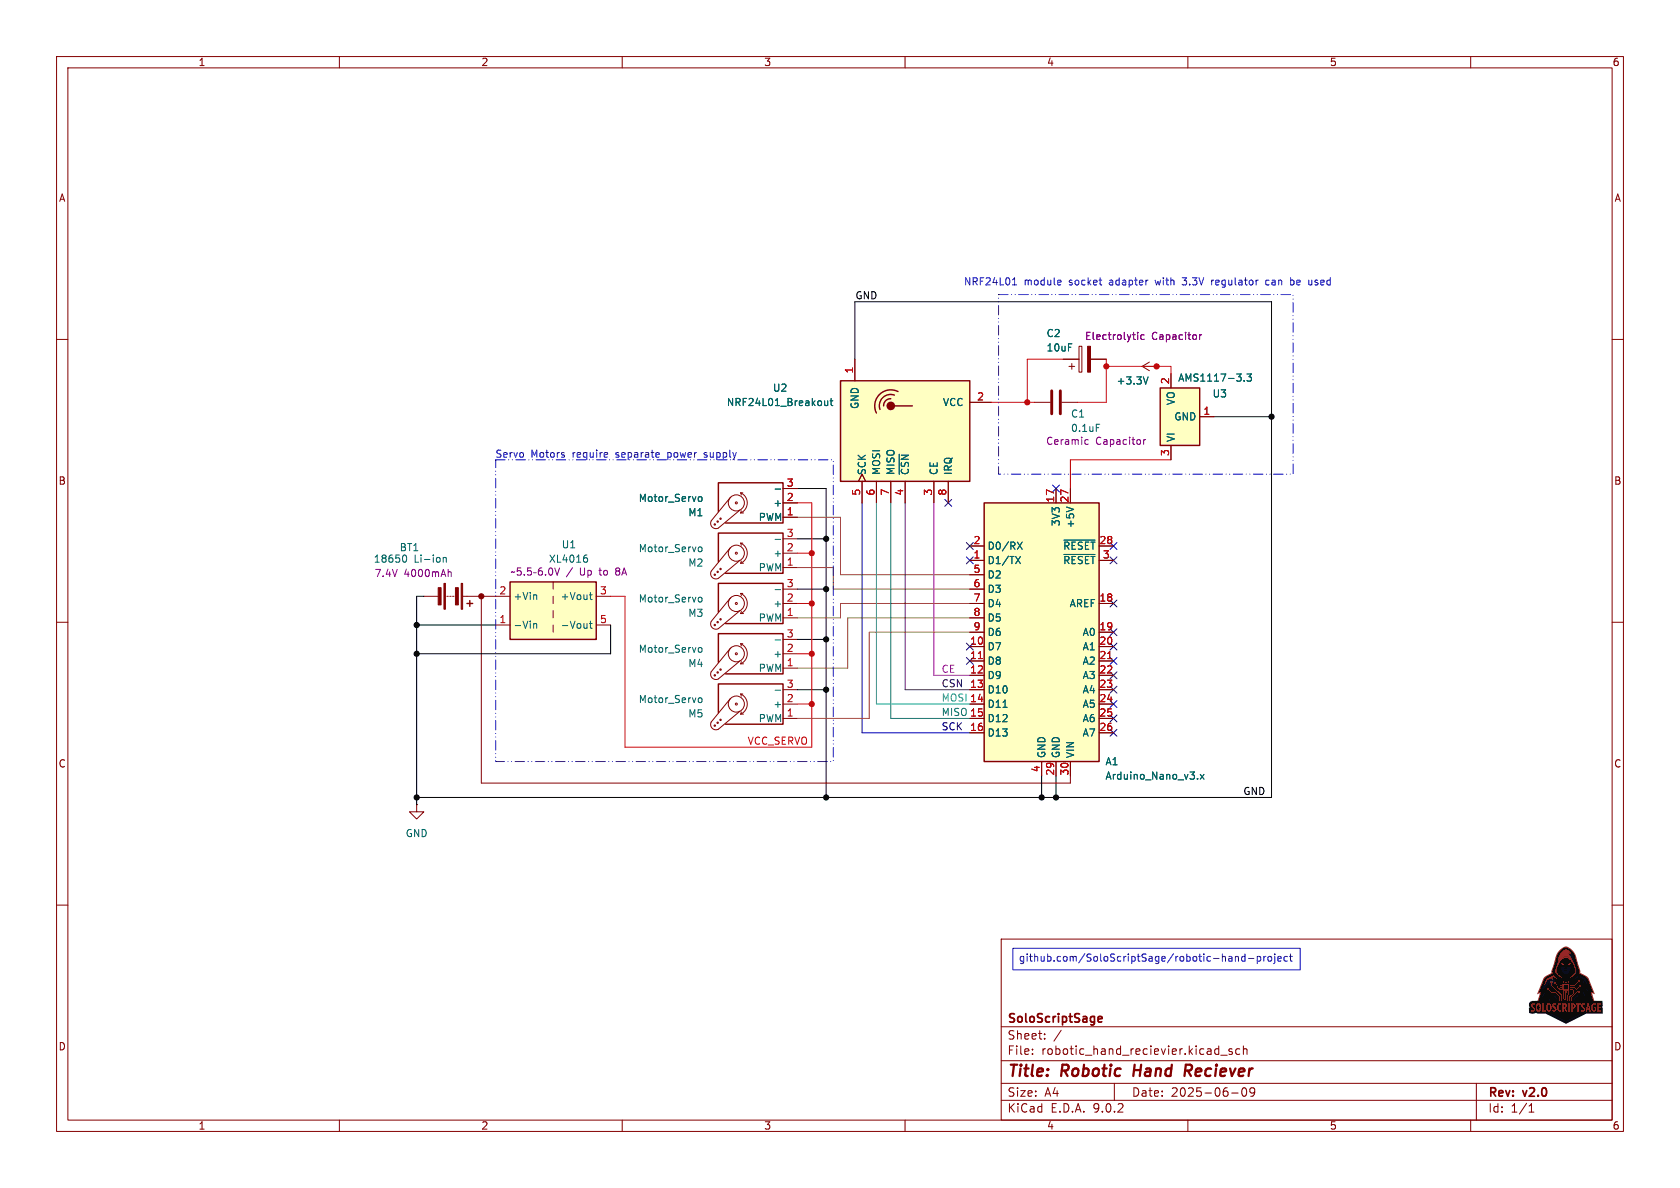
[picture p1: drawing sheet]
(kicad_sch
 (version 20250114)
 (generator "eeschema")
 (generator_version "9.0")
 (paper "A4")
 (title_block
  (title "Robotic Hand Reciever")
  (date "2025-06-09")
  (rev "v2.0")
  (company "SoloScriptSage"))
 (lib_symbols
  (symbol "Converter_DCDC:TRN3-2410" (exclude_from_sim no) (in_bom yes) (on_board yes)
   (property "Reference" "U" (at -6.858 6.35 0) (effects (font (size 1.27 1.27))))
   (property "Value" "TRN3-2410" (at 2.032 6.35 0) (effects (font (size 1.27 1.27))))
   (property "Footprint" "Converter_DCDC:Converter_DCDC_TRACO_TRN3-xx1x_Single_THT" (at 0 -6.604 0) (effects (font (size 1.27 1.27)) (hide yes)))
   (property "Datasheet" "https://www.tracopower.com/products/trn3.pdf" (at 0 -8.89 0) (effects (font (size 1.27 1.27)) (hide yes)))
   (property "Description" "3W DC/DC converter regulated, 18-36V input, 3.3V fixed output voltage, 700mA output, 1.6kVDC isolation, SIP-5" (at 0 0 0) (effects (font (size 1.27 1.27)) (hide yes)))
   (symbol "TRN3-2410_0_1"
    (rectangle (start -7.62 5.08) (end 7.62 -5.08) (stroke (width 0.254) (type default)) (fill (type background)))
    (polyline (pts (xy 0 5.08) (xy 0 3.81)) (stroke (width 0) (type default)) (fill (type none)))
    (polyline (pts (xy 0 2.54) (xy 0 1.27)) (stroke (width 0) (type default)) (fill (type none)))
    (polyline (pts (xy 0 0) (xy 0 -1.27)) (stroke (width 0) (type default)) (fill (type none)))
    (polyline (pts (xy 0 -2.54) (xy 0 -3.81)) (stroke (width 0) (type default)) (fill (type none))))
   (symbol "TRN3-2410_1_1"
    (pin power_in line (at -10.16 2.54 0) (length 2.54) (name "+Vin" (effects (font (size 1.27 1.27)))) (number "2" (effects (font (size 1.27 1.27)))))
    (pin power_in line (at -10.16 -2.54 0) (length 2.54) (name "-Vin" (effects (font (size 1.27 1.27)))) (number "1" (effects (font (size 1.27 1.27)))))
    (pin power_out line (at 10.16 2.54 180) (length 2.54) (name "+Vout" (effects (font (size 1.27 1.27)))) (number "3" (effects (font (size 1.27 1.27)))))
    (pin power_out line (at 10.16 -2.54 180) (length 2.54) (name "-Vout" (effects (font (size 1.27 1.27)))) (number "5" (effects (font (size 1.27 1.27))))))
   (embedded_fonts no))
  (symbol "Device:Battery"
   (pin_numbers (hide yes))
   (pin_names
    (offset 0) (hide yes)) (exclude_from_sim no) (in_bom yes) (on_board yes)
   (property "Reference" "BT1" (at -8.636 -7.62 90) (effects (font (size 1.27 1.27))))
   (property "Value" "18650 Li-ion" (at -6.604 -7.366 90) (effects (font (size 1.27 1.27))))
   (property "Footprint" "" (at 0 1.524 90) (effects (font (size 1.27 1.27)) (hide yes)))
   (property "Datasheet" "~" (at 0 1.524 90) (effects (font (size 1.27 1.27)) (hide yes)))
   (property "Description" "Multiple-cell battery" (at 0 0 0) (effects (font (size 1.27 1.27)) (hide yes)))
   (property "Comment" "7.4V 4000mAh" (at -4.064 -6.858 90) (effects (font (size 1.27 1.27))))
   (symbol "Battery_0_1"
    (rectangle (start -2.286 1.778) (end 2.286 1.524) (stroke (width 0) (type default)) (fill (type outline)))
    (rectangle (start -2.286 -1.27) (end 2.286 -1.524) (stroke (width 0) (type default)) (fill (type outline)))
    (rectangle (start -1.524 1.016) (end 1.524 0.508) (stroke (width 0) (type default)) (fill (type outline)))
    (rectangle (start -1.524 -2.032) (end 1.524 -2.54) (stroke (width 0) (type default)) (fill (type outline)))
    (polyline (pts (xy 0 1.778) (xy 0 2.54)) (stroke (width 0) (type default)) (fill (type none)))
    (polyline (pts (xy 0 0) (xy 0 0.254)) (stroke (width 0) (type default)) (fill (type none)))
    (polyline (pts (xy 0 -0.508) (xy 0 -0.254)) (stroke (width 0) (type default)) (fill (type none)))
    (polyline (pts (xy 0 -1.016) (xy 0 -0.762)) (stroke (width 0) (type default)) (fill (type none)))
    (polyline (pts (xy 0.762 3.048) (xy 1.778 3.048)) (stroke (width 0.254) (type default)) (fill (type none)))
    (polyline (pts (xy 1.27 3.556) (xy 1.27 2.54)) (stroke (width 0.254) (type default)) (fill (type none))))
   (symbol "Battery_1_1"
    (pin power_out line (at 0 5.08 270) (length 2.54) (name "+" (effects (font (size 1.27 1.27)))) (number "1" (effects (font (size 1.27 1.27)))))
    (pin power_in line (at 0 -5.08 90) (length 2.54) (name "-" (effects (font (size 1.27 1.27)))) (number "2" (effects (font (size 1.27 1.27))))))
   (embedded_fonts no))
  (symbol "Device:C"
   (pin_numbers (hide yes))
   (pin_names
    (offset 0.254)) (exclude_from_sim no) (in_bom yes) (on_board yes)
   (property "Reference" "C" (at 0.635 2.54 0) (effects (font (size 1.27 1.27)) (justify left)))
   (property "Value" "C" (at 0.635 -2.54 0) (effects (font (size 1.27 1.27)) (justify left)))
   (property "Footprint" "" (at 0.9652 -3.81 0) (effects (font (size 1.27 1.27)) (hide yes)))
   (property "Datasheet" "~" (at 0 0 0) (effects (font (size 1.27 1.27)) (hide yes)))
   (property "Description" "Unpolarized capacitor" (at 0 0 0) (effects (font (size 1.27 1.27)) (hide yes)))
   (symbol "C_0_1"
    (polyline (pts (xy -2.032 0.762) (xy 2.032 0.762)) (stroke (width 0.508) (type default)) (fill (type none)))
    (polyline (pts (xy -2.032 -0.762) (xy 2.032 -0.762)) (stroke (width 0.508) (type default)) (fill (type none))))
   (symbol "C_1_1"
    (pin passive line (at 0 3.81 270) (length 2.794) (name "~" (effects (font (size 1.27 1.27)))) (number "1" (effects (font (size 1.27 1.27)))))
    (pin passive line (at 0 -3.81 90) (length 2.794) (name "~" (effects (font (size 1.27 1.27)))) (number "2" (effects (font (size 1.27 1.27))))))
   (embedded_fonts no))
  (symbol "Device:C_Polarized"
   (pin_numbers (hide yes))
   (pin_names
    (offset 0.254)) (exclude_from_sim no) (in_bom yes) (on_board yes)
   (property "Reference" "C" (at 0.635 2.54 0) (effects (font (size 1.27 1.27)) (justify left)))
   (property "Value" "C_Polarized" (at 0.635 -2.54 0) (effects (font (size 1.27 1.27)) (justify left)))
   (property "Footprint" "" (at 0.9652 -3.81 0) (effects (font (size 1.27 1.27)) (hide yes)))
   (property "Datasheet" "~" (at 0 0 0) (effects (font (size 1.27 1.27)) (hide yes)))
   (property "Description" "Polarized capacitor" (at 0 0 0) (effects (font (size 1.27 1.27)) (hide yes)))
   (symbol "C_Polarized_0_1"
    (rectangle (start -2.286 0.508) (end 2.286 1.016) (stroke (width 0) (type default)) (fill (type none)))
    (polyline (pts (xy -1.778 2.286) (xy -0.762 2.286)) (stroke (width 0) (type default)) (fill (type none)))
    (polyline (pts (xy -1.27 2.794) (xy -1.27 1.778)) (stroke (width 0) (type default)) (fill (type none)))
    (rectangle (start 2.286 -0.508) (end -2.286 -1.016) (stroke (width 0) (type default)) (fill (type outline))))
   (symbol "C_Polarized_1_1"
    (pin passive line (at 0 3.81 270) (length 2.794) (name "~" (effects (font (size 1.27 1.27)))) (number "1" (effects (font (size 1.27 1.27)))))
    (pin passive line (at 0 -3.81 90) (length 2.794) (name "~" (effects (font (size 1.27 1.27)))) (number "2" (effects (font (size 1.27 1.27))))))
   (embedded_fonts no))
  (symbol "MCU_Module:Arduino_Nano_v3.x" (exclude_from_sim no) (in_bom yes) (on_board yes)
   (property "Reference" "A1" (at 11.684 -22.352 0) (effects (font (size 1.27 1.27)) (justify left)))
   (property "Value" "Arduino_Nano_v3.x" (at 11.684 -24.892 0) (effects (font (size 1.27 1.27)) (justify left)))
   (property "Footprint" "Module:Arduino_Nano" (at 0 0 0) (effects (font (size 1.27 1.27)
    (italic yes)) (hide yes)))
   (property "Datasheet" "http://www.mouser.com/pdfdocs/Gravitech_Arduino_Nano3_0.pdf" (at 0 0 0) (effects (font (size 1.27 1.27)) (hide yes)))
   (property "Description" "Arduino Nano v3.x" (at 0 0 0) (effects (font (size 1.27 1.27)) (hide yes)))
   (symbol "Arduino_Nano_v3.x_0_1"
    (rectangle (start -10.16 22.86) (end 10.16 -22.86) (stroke (width 0.254) (type default)) (fill (type background))))
   (symbol "Arduino_Nano_v3.x_1_1"
    (pin bidirectional line (at -12.7 15.24 0) (length 2.54) (name "D0/RX" (effects (font (size 1.27 1.27)))) (number "2" (effects (font (size 1.27 1.27)))))
    (pin bidirectional line (at -12.7 12.7 0) (length 2.54) (name "D1/TX" (effects (font (size 1.27 1.27)))) (number "1" (effects (font (size 1.27 1.27)))))
    (pin bidirectional line (at -12.7 10.16 0) (length 2.54) (name "D2" (effects (font (size 1.27 1.27)))) (number "5" (effects (font (size 1.27 1.27)))))
    (pin bidirectional line (at -12.7 7.62 0) (length 2.54) (name "D3" (effects (font (size 1.27 1.27)))) (number "6" (effects (font (size 1.27 1.27)))))
    (pin bidirectional line (at -12.7 5.08 0) (length 2.54) (name "D4" (effects (font (size 1.27 1.27)))) (number "7" (effects (font (size 1.27 1.27)))))
    (pin bidirectional line (at -12.7 2.54 0) (length 2.54) (name "D5" (effects (font (size 1.27 1.27)))) (number "8" (effects (font (size 1.27 1.27)))))
    (pin bidirectional line (at -12.7 0 0) (length 2.54) (name "D6" (effects (font (size 1.27 1.27)))) (number "9" (effects (font (size 1.27 1.27)))))
    (pin bidirectional line (at -12.7 -2.54 0) (length 2.54) (name "D7" (effects (font (size 1.27 1.27)))) (number "10" (effects (font (size 1.27 1.27)))))
    (pin bidirectional line (at -12.7 -5.08 0) (length 2.54) (name "D8" (effects (font (size 1.27 1.27)))) (number "11" (effects (font (size 1.27 1.27)))))
    (pin bidirectional line (at -12.7 -7.62 0) (length 2.54) (name "D9" (effects (font (size 1.27 1.27)))) (number "12" (effects (font (size 1.27 1.27)))))
    (pin bidirectional line (at -12.7 -10.16 0) (length 2.54) (name "D10" (effects (font (size 1.27 1.27)))) (number "13" (effects (font (size 1.27 1.27)))))
    (pin bidirectional line (at -12.7 -12.7 0) (length 2.54) (name "D11" (effects (font (size 1.27 1.27)))) (number "14" (effects (font (size 1.27 1.27)))))
    (pin bidirectional line (at -12.7 -15.24 0) (length 2.54) (name "D12" (effects (font (size 1.27 1.27)))) (number "15" (effects (font (size 1.27 1.27)))))
    (pin bidirectional line (at -12.7 -17.78 0) (length 2.54) (name "D13" (effects (font (size 1.27 1.27)))) (number "16" (effects (font (size 1.27 1.27)))))
    (pin power_in line (at 0 -25.4 90) (length 2.54) (name "GND" (effects (font (size 1.27 1.27)))) (number "4" (effects (font (size 1.27 1.27)))))
    (pin power_out line (at 2.54 25.4 270) (length 2.54) (name "3V3" (effects (font (size 1.27 1.27)))) (number "17" (effects (font (size 1.27 1.27)))))
    (pin power_in line (at 2.54 -25.4 90) (length 2.54) (name "GND" (effects (font (size 1.27 1.27)))) (number "29" (effects (font (size 1.27 1.27)))))
    (pin power_out line (at 5.08 25.4 270) (length 2.54) (name "+5V" (effects (font (size 1.27 1.27)))) (number "27" (effects (font (size 1.27 1.27)))))
    (pin power_in line (at 5.08 -25.4 90) (length 2.54) (name "VIN" (effects (font (size 1.27 1.27)))) (number "30" (effects (font (size 1.27 1.27)))))
    (pin input line (at 12.7 15.24 180) (length 2.54) (name "~{RESET}" (effects (font (size 1.27 1.27)))) (number "28" (effects (font (size 1.27 1.27)))))
    (pin input line (at 12.7 12.7 180) (length 2.54) (name "~{RESET}" (effects (font (size 1.27 1.27)))) (number "3" (effects (font (size 1.27 1.27)))))
    (pin input line (at 12.7 5.08 180) (length 2.54) (name "AREF" (effects (font (size 1.27 1.27)))) (number "18" (effects (font (size 1.27 1.27)))))
    (pin bidirectional line (at 12.7 0 180) (length 2.54) (name "A0" (effects (font (size 1.27 1.27)))) (number "19" (effects (font (size 1.27 1.27)))))
    (pin bidirectional line (at 12.7 -2.54 180) (length 2.54) (name "A1" (effects (font (size 1.27 1.27)))) (number "20" (effects (font (size 1.27 1.27)))))
    (pin bidirectional line (at 12.7 -5.08 180) (length 2.54) (name "A2" (effects (font (size 1.27 1.27)))) (number "21" (effects (font (size 1.27 1.27)))))
    (pin bidirectional line (at 12.7 -7.62 180) (length 2.54) (name "A3" (effects (font (size 1.27 1.27)))) (number "22" (effects (font (size 1.27 1.27)))))
    (pin bidirectional line (at 12.7 -10.16 180) (length 2.54) (name "A4" (effects (font (size 1.27 1.27)))) (number "23" (effects (font (size 1.27 1.27)))))
    (pin bidirectional line (at 12.7 -12.7 180) (length 2.54) (name "A5" (effects (font (size 1.27 1.27)))) (number "24" (effects (font (size 1.27 1.27)))))
    (pin bidirectional line (at 12.7 -15.24 180) (length 2.54) (name "A6" (effects (font (size 1.27 1.27)))) (number "25" (effects (font (size 1.27 1.27)))))
    (pin bidirectional line (at 12.7 -17.78 180) (length 2.54) (name "A7" (effects (font (size 1.27 1.27)))) (number "26" (effects (font (size 1.27 1.27))))))
   (embedded_fonts no))
  (symbol "Motor:Motor_Servo"
   (pin_names
    (offset 0.0254)) (exclude_from_sim no) (in_bom yes) (on_board yes)
   (property "Reference" "M" (at -5.08 4.445 0) (effects (font (size 1.27 1.27)) (justify left)))
   (property "Value" "Motor_Servo" (at -5.08 -4.064 0) (effects (font (size 1.27 1.27)) (justify left top)))
   (property "Footprint" "" (at 0 -4.826 0) (effects (font (size 1.27 1.27)) (hide yes)))
   (property "Datasheet" "http://forums.parallax.com/uploads/attachments/46831/74481.png" (at 0 -4.826 0) (effects (font (size 1.27 1.27)) (hide yes)))
   (property "Description" "Servo Motor (Futaba, HiTec, JR connector)" (at 0 0 0) (effects (font (size 1.27 1.27)) (hide yes)))
   (symbol "Motor_Servo_0_1"
    (polyline (pts (xy 2.413 1.778) (xy 1.905 1.778)) (stroke (width 0) (type default)) (fill (type none)))
    (polyline (pts (xy 2.413 1.778) (xy 2.286 1.397)) (stroke (width 0) (type default)) (fill (type none)))
    (polyline (pts (xy 2.413 -1.778) (xy 2.032 -1.778)) (stroke (width 0) (type default)) (fill (type none)))
    (polyline (pts (xy 2.413 -1.778) (xy 2.286 -1.397)) (stroke (width 0) (type default)) (fill (type none)))
    (arc (start 2.413 -1.778) (mid 1.2406 0) (end 2.413 1.778) (stroke (width 0) (type default)) (fill (type none)))
    (circle (center 3.175 0) (radius 0.1778) (stroke (width 0) (type default)) (fill (type none)))
    (circle (center 3.175 0) (radius 1.4224) (stroke (width 0) (type default)) (fill (type none)))
    (polyline (pts (xy 5.08 3.556) (xy -5.08 3.556) (xy -5.08 -3.556) (xy 6.35 -3.556) (xy 6.35 1.524)) (stroke (width 0.254) (type default)) (fill (type none)))
    (circle (center 5.969 2.794) (radius 0.127) (stroke (width 0) (type default)) (fill (type none)))
    (polyline (pts (xy 6.35 4.445) (xy 2.54 1.27)) (stroke (width 0) (type default)) (fill (type none)))
    (circle (center 6.477 3.302) (radius 0.127) (stroke (width 0) (type default)) (fill (type none)))
    (arc (start 6.35 4.445) (mid 7.4487 4.2737) (end 7.62 3.175) (stroke (width 0) (type default)) (fill (type none)))
    (circle (center 6.985 3.81) (radius 0.127) (stroke (width 0) (type default)) (fill (type none)))
    (polyline (pts (xy 7.62 3.175) (xy 4.191 -1.016)) (stroke (width 0) (type default)) (fill (type none))))
   (symbol "Motor_Servo_1_1"
    (pin passive line (at -7.62 2.54 0) (length 2.54) (name "PWM" (effects (font (size 1.27 1.27)))) (number "1" (effects (font (size 1.27 1.27)))))
    (pin passive line (at -7.62 0 0) (length 2.54) (name "+" (effects (font (size 1.27 1.27)))) (number "2" (effects (font (size 1.27 1.27)))))
    (pin passive line (at -7.62 -2.54 0) (length 2.54) (name "-" (effects (font (size 1.27 1.27)))) (number "3" (effects (font (size 1.27 1.27))))))
   (embedded_fonts no))
  (symbol "RF:NRF24L01_Breakout"
   (pin_names
    (offset 1.016)) (exclude_from_sim no) (in_bom yes) (on_board yes)
   (property "Reference" "U1" (at 7.62 22.098 90) (effects (font (size 1.27 1.27))))
   (property "Value" "NRF24L01_Breakout" (at 5.08 22.098 90) (effects (font (size 1.27 1.27))))
   (property "Footprint" "RF_Module:nRF24L01_Breakout" (at 3.81 15.24 0) (effects (font (size 1.27 1.27)
    (italic yes)) (justify left) (hide yes)))
   (property "Datasheet" "http://www.nordicsemi.com/eng/content/download/2730/34105/file/nRF24L01_Product_Specification_v2_0.pdf" (at 0 -2.54 0) (effects (font (size 1.27 1.27)) (hide yes)))
   (property "Description" "Ultra low power 2.4GHz RF Transceiver, Carrier PCB" (at 0 0 0) (effects (font (size 1.27 1.27)) (hide yes)))
   (symbol "NRF24L01_Breakout_0_1"
    (rectangle (start -8.89 11.43) (end 8.89 -11.43) (stroke (width 0.254) (type default)) (fill (type background)))
    (arc (start 3.175 5.08) (mid 6.453 4.548) (end 6.985 1.27) (stroke (width 0.254) (type default)) (fill (type none)))
    (circle (center 4.445 2.54) (radius 0.635) (stroke (width 0.254) (type default)) (fill (type outline)))
    (polyline (pts (xy 4.445 1.905) (xy 4.445 -1.27)) (stroke (width 0.254) (type default)) (fill (type none)))
    (arc (start 3.81 4.445) (mid 5.8835 3.9785) (end 6.35 1.905) (stroke (width 0.254) (type default)) (fill (type none)))
    (arc (start 4.445 3.81) (mid 5.3558 3.4508) (end 5.715 2.54) (stroke (width 0.254) (type default)) (fill (type none))))
   (symbol "NRF24L01_Breakout_1_1"
    (pin input clock (at -12.7 7.62 0) (length 3.81) (name "SCK" (effects (font (size 1.27 1.27)))) (number "5" (effects (font (size 1.27 1.27)))))
    (pin input line (at -12.7 5.08 0) (length 3.81) (name "MOSI" (effects (font (size 1.27 1.27)))) (number "6" (effects (font (size 1.27 1.27)))))
    (pin output line (at -12.7 2.54 0) (length 3.81) (name "MISO" (effects (font (size 1.27 1.27)))) (number "7" (effects (font (size 1.27 1.27)))))
    (pin input line (at -12.7 0 0) (length 3.81) (name "~{CSN}" (effects (font (size 1.27 1.27)))) (number "4" (effects (font (size 1.27 1.27)))))
    (pin input line (at -12.7 -5.08 0) (length 3.81) (name "CE" (effects (font (size 1.27 1.27)))) (number "3" (effects (font (size 1.27 1.27)))))
    (pin output line (at -12.7 -7.62 0) (length 3.81) (name "IRQ" (effects (font (size 1.27 1.27)))) (number "8" (effects (font (size 1.27 1.27)))))
    (pin power_in line (at 5.08 -15.24 90) (length 3.81) (name "VCC" (effects (font (size 1.27 1.27)))) (number "2" (effects (font (size 1.27 1.27)))))
    (pin power_in line (at 12.7 8.89 180) (length 3.81) (name "GND" (effects (font (size 1.27 1.27)))) (number "1" (effects (font (size 1.27 1.27))))))
   (embedded_fonts no))
  (symbol "Regulator_Linear:AMS1117-3.3" (exclude_from_sim no) (in_bom yes) (on_board yes)
   (property "Reference" "U" (at -3.81 3.175 0) (effects (font (size 1.27 1.27))))
   (property "Value" "AMS1117-3.3" (at 0 3.175 0) (effects (font (size 1.27 1.27)) (justify left)))
   (property "Footprint" "Package_TO_SOT_SMD:SOT-223-3_TabPin2" (at 0 5.08 0) (effects (font (size 1.27 1.27)) (hide yes)))
   (property "Datasheet" "http://www.advanced-monolithic.com/pdf/ds1117.pdf" (at 2.54 -6.35 0) (effects (font (size 1.27 1.27)) (hide yes)))
   (property "Description" "1A Low Dropout regulator, positive, 3.3V fixed output, SOT-223" (at 0 0 0) (effects (font (size 1.27 1.27)) (hide yes)))
   (symbol "AMS1117-3.3_0_1"
    (rectangle (start -5.08 -5.08) (end 5.08 1.905) (stroke (width 0.254) (type default)) (fill (type background))))
   (symbol "AMS1117-3.3_1_1"
    (pin power_in line (at -7.62 0 0) (length 2.54) (name "VI" (effects (font (size 1.27 1.27)))) (number "3" (effects (font (size 1.27 1.27)))))
    (pin power_in line (at 0 -7.62 90) (length 2.54) (name "GND" (effects (font (size 1.27 1.27)))) (number "1" (effects (font (size 1.27 1.27)))))
    (pin power_out line (at 7.62 0 180) (length 2.54) (name "VO" (effects (font (size 1.27 1.27)))) (number "2" (effects (font (size 1.27 1.27))))))
   (embedded_fonts no))
  (symbol "power:+3.3V"
   (power)
   (pin_numbers (hide yes))
   (pin_names
    (offset 0) (hide yes)) (exclude_from_sim no) (in_bom yes) (on_board yes)
   (property "Reference" "#PWR" (at 0 -3.81 0) (effects (font (size 1.27 1.27)) (hide yes)))
   (property "Value" "+3.3V" (at 0 3.556 0) (effects (font (size 1.27 1.27))))
   (property "Footprint" "" (at 0 0 0) (effects (font (size 1.27 1.27)) (hide yes)))
   (property "Datasheet" "" (at 0 0 0) (effects (font (size 1.27 1.27)) (hide yes)))
   (property "Description" "Power symbol creates a global label with name \"+3.3V\"" (at 0 0 0) (effects (font (size 1.27 1.27)) (hide yes)))
   (symbol "+3.3V_0_1"
    (polyline (pts (xy -0.762 1.27) (xy 0 2.54)) (stroke (width 0) (type default)) (fill (type none)))
    (polyline (pts (xy 0 2.54) (xy 0.762 1.27)) (stroke (width 0) (type default)) (fill (type none)))
    (polyline (pts (xy 0 0) (xy 0 2.54)) (stroke (width 0) (type default)) (fill (type none))))
   (symbol "+3.3V_1_1"
    (pin power_in line (at 0 0 90) (length 0) (name "~" (effects (font (size 1.27 1.27)))) (number "1" (effects (font (size 1.27 1.27))))))
   (embedded_fonts no))
  (symbol "power:GND"
   (power)
   (pin_numbers (hide yes))
   (pin_names
    (offset 0) (hide yes)) (exclude_from_sim no) (in_bom yes) (on_board yes)
   (property "Reference" "#PWR" (at 0 -6.35 0) (effects (font (size 1.27 1.27)) (hide yes)))
   (property "Value" "GND" (at 0 -3.81 0) (effects (font (size 1.27 1.27))))
   (property "Footprint" "" (at 0 0 0) (effects (font (size 1.27 1.27)) (hide yes)))
   (property "Datasheet" "" (at 0 0 0) (effects (font (size 1.27 1.27)) (hide yes)))
   (property "Description" "Power symbol creates a global label with name \"GND\" , ground" (at 0 0 0) (effects (font (size 1.27 1.27)) (hide yes)))
   (symbol "GND_0_1"
    (polyline (pts (xy 0 0) (xy 0 -1.27) (xy 1.27 -1.27) (xy 0 -2.54) (xy -1.27 -1.27) (xy 0 -1.27)) (stroke (width 0) (type default)) (fill (type none))))
   (symbol "GND_1_1"
    (pin power_in line (at 0 0 270) (length 0) (name "~" (effects (font (size 1.27 1.27)))) (number "1" (effects (font (size 1.27 1.27))))))
   (embedded_fonts no)))
 (rectangle
  (start 176.53 52.07)
  (end 228.6 83.82)
  (stroke (width 0) (type dash_dot_dot))
  (fill (type none)))
 (rectangle
  (start 87.63 81.28)
  (end 147.32 134.62)
  (stroke (width 0) (type dash_dot_dot))
  (fill (type none)))
 (text "Servo Motors require separate power supply\n\n"
  (exclude_from_sim no)
  (at 108.966 81.534 0)
  (effects (font (size 1.27 1.27))))
 (text "NRF24L01 module socket adapter with 3.3V regulator can be used"
  (exclude_from_sim no)
  (at 202.946 50.038 0)
  (effects (font (size 1.27 1.27))))
 (text_box "github.com/SoloScriptSage/robotic-hand-project"
  (exclude_from_sim no)
  (at 179.07 167.64 0)
  (size 50.8 3.81)
  (margins 0.9525 0.9525 0.9525 0.9525)
  (stroke (width 0) (type solid))
  (fill (type none))
  (effects (font (size 1.27 1.27)) (justify left top)
   (href "https://github.com/SoloScriptSage/robotic-hand-project")))
 (junction
  (at 204.47 64.77)
  (diameter 0)
  (color 255 0 0 1))
 (junction
  (at 146.05 121.92)
  (diameter 0)
  (color 0 0 0 1))
 (junction
  (at 146.05 95.25)
  (diameter 0)
  (color 0 0 0 1))
 (junction
  (at 85.09 105.41)
  (diameter 0)
  (color 132 0 0 1))
 (junction
  (at 143.51 124.46)
  (diameter 0)
  (color 255 0 0 1))
 (junction
  (at 181.61 71.12)
  (diameter 0)
  (color 255 0 0 1))
 (junction
  (at 73.66 115.57)
  (diameter 0)
  (color 0 0 0 1))
 (junction
  (at 146.05 140.97)
  (diameter 0)
  (color 0 0 0 1))
 (junction
  (at 73.66 140.97)
  (diameter 0)
  (color 0 0 0 1))
 (junction
  (at 143.51 106.68)
  (diameter 0)
  (color 255 0 0 1))
 (junction
  (at 184.15 140.97)
  (diameter 0)
  (color 0 0 0 1))
 (junction
  (at 186.69 140.97)
  (diameter 0)
  (color 0 0 0 1))
 (junction
  (at 224.79 73.66)
  (diameter 0)
  (color 0 0 0 1))
 (junction
  (at 143.51 115.57)
  (diameter 0)
  (color 255 0 0 1))
 (junction
  (at 73.66 110.49)
  (diameter 0)
  (color 0 0 0 1))
 (junction
  (at 146.05 104.14)
  (diameter 0)
  (color 0 0 0 1))
 (junction
  (at 146.05 113.03)
  (diameter 0)
  (color 0 0 0 1))
 (junction
  (at 143.51 97.79)
  (diameter 0)
  (color 255 0 0 1))
 (junction
  (at 195.58 64.77)
  (diameter 0)
  (color 255 0 0 1))
 (no_connect
  (at 171.45 99.06))
 (no_connect
  (at 196.85 129.54))
 (no_connect
  (at 171.45 96.52))
 (no_connect
  (at 196.85 96.52))
 (no_connect
  (at 196.85 116.84))
 (no_connect
  (at 196.85 106.68))
 (no_connect
  (at 186.69 86.36))
 (no_connect
  (at 196.85 111.76))
 (no_connect
  (at 196.85 114.3))
 (no_connect
  (at 167.64 88.9))
 (no_connect
  (at 171.45 114.3))
 (no_connect
  (at 196.85 127))
 (no_connect
  (at 171.45 116.84))
 (no_connect
  (at 196.85 99.06))
 (no_connect
  (at 196.85 119.38))
 (no_connect
  (at 196.85 121.92))
 (no_connect
  (at 196.85 124.46))
 (wire
  (pts (xy 140.97 95.25) (xy 146.05 95.25))
  (stroke (width 0) (type default) (color 0 0 0 1)))
 (wire
  (pts (xy 140.97 100.33) (xy 147.32 100.33))
  (stroke (width 0) (type default) (color 132 132 0 1)))
 (wire
  (pts (xy 165.1 119.38) (xy 171.45 119.38))
  (stroke (width 0) (type default) (color 194 0 194 1)))
 (wire
  (pts (xy 140.97 115.57) (xy 143.51 115.57))
  (stroke (width 0) (type default) (color 255 0 0 1)))
 (wire
  (pts (xy 160.02 121.92) (xy 171.45 121.92))
  (stroke (width 0) (type default) (color 72 0 72 1)))
 (wire
  (pts (xy 195.58 63.5) (xy 195.58 64.77))
  (stroke (width 0) (type default) (color 255 0 0 1)))
 (wire
  (pts (xy 157.48 127) (xy 171.45 127))
  (stroke (width 0) (type default) (color 0 132 132 1)))
 (wire
  (pts (xy 85.09 138.43) (xy 85.09 105.41))
  (stroke (width 0) (type default) (color 132 0 0 1)))
 (wire
  (pts (xy 146.05 140.97) (xy 184.15 140.97))
  (stroke (width 0) (type default) (color 0 0 0 1)))
 (wire
  (pts (xy 152.4 88.9) (xy 152.4 129.54))
  (stroke (width 0) (type default) (color 0 0 132 1)))
 (wire
  (pts (xy 151.13 53.34) (xy 224.79 53.34))
  (stroke (width 0) (type default) (color 0 0 0 1)))
 (wire
  (pts (xy 153.67 111.76) (xy 171.45 111.76))
  (stroke (width 0) (type default) (color 132 132 0 1)))
 (wire
  (pts (xy 140.97 118.11) (xy 149.86 118.11))
  (stroke (width 0) (type default) (color 132 132 0 1)))
 (wire
  (pts (xy 186.69 140.97) (xy 224.79 140.97))
  (stroke (width 0) (type default) (color 0 0 0 1)))
 (wire
  (pts (xy 189.23 81.28) (xy 189.23 86.36))
  (stroke (width 0) (type default) (color 194 0 0 1)))
 (wire
  (pts (xy 204.47 64.77) (xy 207.01 64.77))
  (stroke (width 0) (type default) (color 255 0 0 1)))
 (wire
  (pts (xy 165.1 88.9) (xy 165.1 119.38))
  (stroke (width 0) (type default) (color 194 0 194 1)))
 (wire
  (pts (xy 153.67 127) (xy 153.67 111.76))
  (stroke (width 0) (type default) (color 132 132 0 1)))
 (wire
  (pts (xy 195.58 71.12) (xy 190.5 71.12))
  (stroke (width 0) (type default) (color 255 0 0 1)))
 (wire
  (pts (xy 184.15 137.16) (xy 184.15 140.97))
  (stroke (width 0) (type default) (color 0 0 0 1)))
 (wire
  (pts (xy 73.66 110.49) (xy 73.66 115.57))
  (stroke (width 0) (type default) (color 0 0 0 1)))
 (wire
  (pts (xy 184.15 140.97) (xy 186.69 140.97))
  (stroke (width 0) (type default) (color 0 0 0 1)))
 (wire
  (pts (xy 140.97 121.92) (xy 146.05 121.92))
  (stroke (width 0) (type default) (color 0 0 0 1)))
 (wire
  (pts (xy 143.51 106.68) (xy 143.51 115.57))
  (stroke (width 0) (type default) (color 255 0 0 1)))
 (wire
  (pts (xy 74.93 105.41) (xy 73.66 105.41))
  (stroke (width 0) (type default) (color 0 0 0 1)))
 (wire
  (pts (xy 143.51 97.79) (xy 143.51 88.9))
  (stroke (width 0) (type default) (color 255 0 0 1)))
 (wire
  (pts (xy 149.86 109.22) (xy 171.45 109.22))
  (stroke (width 0) (type default) (color 132 132 0 1)))
 (wire
  (pts (xy 195.58 64.77) (xy 204.47 64.77))
  (stroke (width 0) (type default) (color 255 0 0 1)))
 (wire
  (pts (xy 143.51 106.68) (xy 143.51 97.79))
  (stroke (width 0) (type default) (color 255 0 0 1)))
 (wire
  (pts (xy 140.97 86.36) (xy 146.05 86.36))
  (stroke (width 0) (type default) (color 0 0 0 1)))
 (wire
  (pts (xy 186.69 137.16) (xy 186.69 140.97))
  (stroke (width 0) (type default) (color 0 0 0 1)))
 (wire
  (pts (xy 147.32 100.33) (xy 147.32 104.14))
  (stroke (width 0) (type default) (color 132 132 0 1)))
 (wire
  (pts (xy 140.97 97.79) (xy 143.51 97.79))
  (stroke (width 0) (type default) (color 255 0 0 1)))
 (wire
  (pts (xy 73.66 140.97) (xy 146.05 140.97))
  (stroke (width 0) (type default) (color 0 0 0 1)))
 (wire
  (pts (xy 148.59 101.6) (xy 171.45 101.6))
  (stroke (width 0) (type default) (color 132 132 0 1)))
 (wire
  (pts (xy 73.66 142.24) (xy 73.66 140.97))
  (stroke (width 0) (type default) (color 0 0 0 1)))
 (wire
  (pts (xy 146.05 121.92) (xy 146.05 140.97))
  (stroke (width 0) (type default) (color 0 0 0 1)))
 (wire
  (pts (xy 143.51 115.57) (xy 143.51 124.46))
  (stroke (width 0) (type default) (color 255 0 0 1)))
 (wire
  (pts (xy 73.66 115.57) (xy 73.66 140.97))
  (stroke (width 0) (type default) (color 0 0 0 1)))
 (wire
  (pts (xy 147.32 104.14) (xy 171.45 104.14))
  (stroke (width 0) (type default) (color 132 132 0 1)))
 (wire
  (pts (xy 140.97 88.9) (xy 143.51 88.9))
  (stroke (width 0) (type default) (color 255 0 0 1)))
 (wire
  (pts (xy 195.58 64.77) (xy 195.58 71.12))
  (stroke (width 0) (type default) (color 255 0 0 1)))
 (wire
  (pts (xy 143.51 132.08) (xy 143.51 124.46))
  (stroke (width 0) (type default) (color 255 0 0 1)))
 (wire
  (pts (xy 140.97 109.22) (xy 148.59 109.22))
  (stroke (width 0) (type default) (color 132 132 0 1)))
 (wire
  (pts (xy 85.09 138.43) (xy 189.23 138.43))
  (stroke (width 0) (type default) (color 132 0 0 1)))
 (wire
  (pts (xy 110.49 132.08) (xy 143.51 132.08))
  (stroke (width 0) (type default) (color 255 0 0 1)))
 (wire
  (pts (xy 207.01 64.77) (xy 207.01 66.04))
  (stroke (width 0) (type default) (color 255 0 0 1)))
 (wire
  (pts (xy 154.94 124.46) (xy 171.45 124.46))
  (stroke (width 0) (type default) (color 0 194 194 1)))
 (wire
  (pts (xy 110.49 105.41) (xy 110.49 132.08))
  (stroke (width 0) (type default) (color 255 0 0 1)))
 (wire
  (pts (xy 181.61 63.5) (xy 187.96 63.5))
  (stroke (width 0) (type default) (color 255 0 0 1)))
 (wire
  (pts (xy 107.95 105.41) (xy 110.49 105.41))
  (stroke (width 0) (type default) (color 255 0 0 1)))
 (wire
  (pts (xy 146.05 95.25) (xy 146.05 104.14))
  (stroke (width 0) (type default) (color 0 0 0 1)))
 (wire
  (pts (xy 224.79 73.66) (xy 224.79 140.97))
  (stroke (width 0) (type default) (color 0 0 0 1)))
 (wire
  (pts (xy 107.95 110.49) (xy 107.95 115.57))
  (stroke (width 0) (type default) (color 0 0 0 1)))
 (wire
  (pts (xy 224.79 53.34) (xy 224.79 73.66))
  (stroke (width 0) (type default) (color 0 0 0 1)))
 (wire
  (pts (xy 175.26 71.12) (xy 181.61 71.12))
  (stroke (width 0) (type default) (color 255 0 0 1)))
 (wire
  (pts (xy 214.63 73.66) (xy 224.79 73.66))
  (stroke (width 0) (type default) (color 0 0 0 1)))
 (wire
  (pts (xy 85.09 105.41) (xy 87.63 105.41))
  (stroke (width 0) (type default) (color 132 0 0 1)))
 (wire
  (pts (xy 157.48 88.9) (xy 157.48 127))
  (stroke (width 0) (type default) (color 0 132 132 1)))
 (wire
  (pts (xy 181.61 63.5) (xy 181.61 71.12))
  (stroke (width 0) (type default) (color 255 0 0 1)))
 (wire
  (pts (xy 73.66 110.49) (xy 87.63 110.49))
  (stroke (width 0) (type default) (color 0 0 0 1)))
 (wire
  (pts (xy 146.05 104.14) (xy 140.97 104.14))
  (stroke (width 0) (type default) (color 0 0 0 1)))
 (wire
  (pts (xy 189.23 81.28) (xy 207.01 81.28))
  (stroke (width 0) (type default) (color 194 0 0 1)))
 (wire
  (pts (xy 148.59 91.44) (xy 148.59 101.6))
  (stroke (width 0) (type default) (color 132 132 0 1)))
 (wire
  (pts (xy 146.05 86.36) (xy 146.05 95.25))
  (stroke (width 0) (type default) (color 0 0 0 1)))
 (wire
  (pts (xy 146.05 104.14) (xy 146.05 113.03))
  (stroke (width 0) (type default) (color 0 0 0 1)))
 (wire
  (pts (xy 160.02 88.9) (xy 160.02 121.92))
  (stroke (width 0) (type default) (color 72 0 72 1)))
 (wire
  (pts (xy 152.4 129.54) (xy 171.45 129.54))
  (stroke (width 0) (type default) (color 0 0 132 1)))
 (wire
  (pts (xy 73.66 115.57) (xy 107.95 115.57))
  (stroke (width 0) (type default) (color 0 0 0 1)))
 (wire
  (pts (xy 149.86 118.11) (xy 149.86 109.22))
  (stroke (width 0) (type default) (color 132 132 0 1)))
 (wire
  (pts (xy 140.97 124.46) (xy 143.51 124.46))
  (stroke (width 0) (type default) (color 255 0 0 1)))
 (wire
  (pts (xy 151.13 63.5) (xy 151.13 53.34))
  (stroke (width 0) (type default) (color 0 0 0 1)))
 (wire
  (pts (xy 140.97 106.68) (xy 143.51 106.68))
  (stroke (width 0) (type default) (color 255 0 0 1)))
 (wire
  (pts (xy 148.59 109.22) (xy 148.59 106.68))
  (stroke (width 0) (type default) (color 132 132 0 1)))
 (wire
  (pts (xy 140.97 113.03) (xy 146.05 113.03))
  (stroke (width 0) (type default) (color 0 0 0 1)))
 (wire
  (pts (xy 146.05 113.03) (xy 146.05 121.92))
  (stroke (width 0) (type default) (color 0 0 0 1)))
 (wire
  (pts (xy 189.23 137.16) (xy 189.23 138.43))
  (stroke (width 0) (type default) (color 132 0 0 1)))
 (wire
  (pts (xy 154.94 88.9) (xy 154.94 124.46))
  (stroke (width 0) (type default) (color 0 194 194 1)))
 (wire
  (pts (xy 140.97 91.44) (xy 148.59 91.44))
  (stroke (width 0) (type default) (color 132 132 0 1)))
 (wire
  (pts (xy 73.66 105.41) (xy 73.66 110.49))
  (stroke (width 0) (type default) (color 0 0 0 1)))
 (wire
  (pts (xy 140.97 127) (xy 153.67 127))
  (stroke (width 0) (type default) (color 132 132 0 1)))
 (wire
  (pts (xy 148.59 106.68) (xy 171.45 106.68))
  (stroke (width 0) (type default) (color 132 132 0 1)))
 (wire
  (pts (xy 181.61 71.12) (xy 182.88 71.12))
  (stroke (width 0) (type default) (color 255 0 0 1)))
 (image
  (at 276.86 173.99)
  (scale 0.175781)
  (data))
 (label "CSN"
  (at 166.37 121.92 0)
  (effects (font (size 1.27 1.27) (color 72 0 72 1)) (justify left bottom)))
 (label "MISO"
  (at 166.37 127 0)
  (effects (font (size 1.27 1.27) (color 0 132 132 1)) (justify left bottom)))
 (label "MOSI"
  (at 166.37 124.46 0)
  (effects (font (size 1.27 1.27) (color 0 194 194 1)) (justify left bottom)))
 (label "VCC_SERVO"
  (at 132.08 132.08 0)
  (effects (font (size 1.27 1.27) (color 255 0 0 1)) (justify left bottom)))
 (label "SCK"
  (at 166.37 129.54 0)
  (effects (font (size 1.27 1.27) (color 0 0 132 1)) (justify left bottom)))
 (label "GND"
  (at 151.13 53.34 0)
  (effects (font (size 1.27 1.27) (color 0 0 0 1)) (justify left bottom)))
 (label "GND"
  (at 219.71 140.97 0)
  (effects (font (size 1.27 1.27) (color 0 0 0 1)) (justify left bottom)))
 (label "CE"
  (at 166.37 119.38 0)
  (effects (font (size 1.27 1.27) (color 194 0 194 1)) (justify left bottom)))
 (symbol
  (lib_id "power:+3.3V")
  (at 204.47 64.77 90)
  (unit 1)
  (exclude_from_sim no)
  (in_bom yes)
  (on_board yes)
  (dnp no)
  (property "Reference" "#PWR02" (at 208.28 64.77 0) (effects (font (size 1.27 1.27)) (hide yes)))
  (property "Value" "+3.3V" (at 203.2 67.31 90) (effects (font (size 1.27 1.27)) (justify left)))
  (property "Footprint" "" (at 204.47 64.77 0) (effects (font (size 1.27 1.27)) (hide yes)))
  (property "Datasheet" "" (at 204.47 64.77 0) (effects (font (size 1.27 1.27)) (hide yes)))
  (property "Description" "Power symbol creates a global label with name \"+3.3V\"" (at 204.47 64.77 0) (effects (font (size 1.27 1.27)) (hide yes)))
  (pin "1"))
 (symbol
  (lib_id "Device:C_Polarized")
  (at 191.77 63.5 90)
  (unit 1)
  (exclude_from_sim no)
  (in_bom yes)
  (on_board yes)
  (dnp no)
  (property "Reference" "C2" (at 184.912 58.928 90) (effects (font (size 1.27 1.27)) (justify right)))
  (property "Value" "10uF" (at 184.912 61.468 90) (effects (font (size 1.27 1.27)) (justify right)))
  (property "Footprint" "" (at 195.58 62.5348 0) (effects (font (size 1.27 1.27)) (hide yes)))
  (property "Datasheet" "~" (at 191.77 63.5 0) (effects (font (size 1.27 1.27)) (hide yes)))
  (property "Description" "Polarized capacitor" (at 191.77 63.5 0) (effects (font (size 1.27 1.27)) (hide yes)))
  (property "Comment" "Electrolytic Capacitor" (at 202.184 59.436 90) (effects (font (size 1.27 1.27))))
  (pin "1")
  (pin "2"))
 (symbol
  (lib_id "Regulator_Linear:AMS1117-3.3")
  (at 207.01 73.66 90)
  (unit 1)
  (exclude_from_sim no)
  (in_bom yes)
  (on_board yes)
  (dnp no)
  (property "Reference" "U3" (at 215.646 69.596 90) (effects (font (size 1.27 1.27))))
  (property "Value" "AMS1117-3.3" (at 214.884 66.802 90) (effects (font (size 1.27 1.27))))
  (property "Footprint" "Package_TO_SOT_SMD:SOT-223-3_TabPin2" (at 201.93 73.66 0) (effects (font (size 1.27 1.27)) (hide yes)))
  (property "Datasheet" "http://www.advanced-monolithic.com/pdf/ds1117.pdf" (at 213.36 71.12 0) (effects (font (size 1.27 1.27)) (hide yes)))
  (property "Description" "1A Low Dropout regulator, positive, 3.3V fixed output, SOT-223" (at 207.01 73.66 0) (effects (font (size 1.27 1.27)) (hide yes)))
  (pin "1")
  (pin "2")
  (pin "3"))
 (symbol
  (lib_id "MCU_Module:Arduino_Nano_v3.x")
  (at 184.15 111.76 0)
  (unit 1)
  (exclude_from_sim no)
  (in_bom yes)
  (on_board yes)
  (dnp no)
  (property "Reference" "A1" (at 195.326 134.62 0) (effects (font (size 1.27 1.27)) (justify left)))
  (property "Value" "Arduino_Nano_v3.x" (at 195.326 137.16 0) (effects (font (size 1.27 1.27)) (justify left)))
  (property "Footprint" "Module:Arduino_Nano" (at 184.15 111.76 0) (effects (font (size 1.27 1.27)
    (italic yes)) (hide yes)))
  (property "Datasheet" "http://www.mouser.com/pdfdocs/Gravitech_Arduino_Nano3_0.pdf" (at 184.15 111.76 0) (effects (font (size 1.27 1.27)) (hide yes)))
  (property "Description" "Arduino Nano v3.x" (at 184.15 111.76 0) (effects (font (size 1.27 1.27)) (hide yes)))
  (pin "2")
  (pin "1")
  (pin "14")
  (pin "11")
  (pin "12")
  (pin "29")
  (pin "18")
  (pin "22")
  (pin "24")
  (pin "10")
  (pin "27")
  (pin "19")
  (pin "20")
  (pin "9")
  (pin "13")
  (pin "7")
  (pin "8")
  (pin "15")
  (pin "6")
  (pin "30")
  (pin "5")
  (pin "16")
  (pin "4")
  (pin "17")
  (pin "28")
  (pin "3")
  (pin "21")
  (pin "23")
  (pin "25")
  (pin "26"))
 (symbol
  (lib_id "Converter_DCDC:TRN3-2410")
  (at 97.79 107.95 0)
  (unit 1)
  (exclude_from_sim no)
  (in_bom yes)
  (on_board yes)
  (dnp no)
  (property "Reference" "U1" (at 100.584 96.266 0) (effects (font (size 1.27 1.27))))
  (property "Value" "XL4016" (at 100.584 98.806 0) (effects (font (size 1.27 1.27))))
  (property "Footprint" "Converter_DCDC:Converter_DCDC_TRACO_TRN3-xx1x_Single_THT" (at 97.79 114.554 0) (effects (font (size 1.27 1.27)) (hide yes)))
  (property "Datasheet" "https://www.tracopower.com/products/trn3.pdf" (at 97.79 116.84 0) (effects (font (size 1.27 1.27)) (hide yes)))
  (property "Description" "3W DC/DC converter regulated, 18-36V input, 3.3V fixed output voltage, 700mA output, 1.6kVDC isolation, SIP-5" (at 97.79 107.95 0) (effects (font (size 1.27 1.27)) (hide yes)))
  (property "Comment" "~5.5–6.0V / Up to 8A" (at 100.584 101.092 0) (effects (font (size 1.27 1.27))))
  (pin "1")
  (pin "5")
  (pin "2")
  (pin "3"))
 (symbol
  (lib_id "Motor:Motor_Servo")
  (at 133.35 97.79 180)
  (unit 1)
  (exclude_from_sim no)
  (in_bom yes)
  (on_board yes)
  (dnp no)
  (fields_autoplaced yes)
  (property "Reference" "M2" (at 124.46 99.4932 0) (effects (font (size 1.27 1.27)) (justify left)))
  (property "Value" "Motor_Servo" (at 124.46 96.9532 0) (effects (font (size 1.27 1.27)) (justify left)))
  (property "Footprint" "" (at 133.35 92.964 0) (effects (font (size 1.27 1.27)) (hide yes)))
  (property "Datasheet" "http://forums.parallax.com/uploads/attachments/46831/74481.png" (at 133.35 92.964 0) (effects (font (size 1.27 1.27)) (hide yes)))
  (property "Description" "Servo Motor (Futaba, HiTec, JR connector)" (at 133.35 97.79 0) (effects (font (size 1.27 1.27)) (hide yes)))
  (pin "1")
  (pin "3")
  (pin "2"))
 (symbol
  (lib_id "Motor:Motor_Servo")
  (at 133.35 124.46 180)
  (unit 1)
  (exclude_from_sim no)
  (in_bom yes)
  (on_board yes)
  (dnp no)
  (fields_autoplaced yes)
  (property "Reference" "M5" (at 124.46 126.1632 0) (effects (font (size 1.27 1.27)) (justify left)))
  (property "Value" "Motor_Servo" (at 124.46 123.6232 0) (effects (font (size 1.27 1.27)) (justify left)))
  (property "Footprint" "" (at 133.35 119.634 0) (effects (font (size 1.27 1.27)) (hide yes)))
  (property "Datasheet" "http://forums.parallax.com/uploads/attachments/46831/74481.png" (at 133.35 119.634 0) (effects (font (size 1.27 1.27)) (hide yes)))
  (property "Description" "Servo Motor (Futaba, HiTec, JR connector)" (at 133.35 124.46 0) (effects (font (size 1.27 1.27)) (hide yes)))
  (pin "1")
  (pin "3")
  (pin "2"))
 (symbol
  (lib_id "Device:C")
  (at 186.69 71.12 90)
  (unit 1)
  (exclude_from_sim no)
  (in_bom yes)
  (on_board yes)
  (dnp no)
  (property "Reference" "C1" (at 189.23 73.152 90) (effects (font (size 1.27 1.27)) (justify right)))
  (property "Value" "0.1uF" (at 189.23 75.692 90) (effects (font (size 1.27 1.27)) (justify right)))
  (property "Footprint" "" (at 190.5 70.1548 0) (effects (font (size 1.27 1.27)) (hide yes)))
  (property "Datasheet" "~" (at 186.69 71.12 0) (effects (font (size 1.27 1.27)) (hide yes)))
  (property "Description" "Unpolarized capacitor" (at 186.69 71.12 0) (effects (font (size 1.27 1.27)) (hide yes)))
  (property "Comment" "Ceramic Capacitor" (at 193.802 77.978 90) (effects (font (size 1.27 1.27))))
  (pin "2")
  (pin "1"))
 (symbol
  (lib_id "power:GND")
  (at 73.66 142.24 0)
  (unit 1)
  (exclude_from_sim no)
  (in_bom yes)
  (on_board yes)
  (dnp no)
  (fields_autoplaced yes)
  (property "Reference" "#PWR01" (at 73.66 148.59 0) (effects (font (size 1.27 1.27)) (hide yes)))
  (property "Value" "GND" (at 73.66 147.32 0) (effects (font (size 1.27 1.27))))
  (property "Footprint" "" (at 73.66 142.24 0) (effects (font (size 1.27 1.27)) (hide yes)))
  (property "Datasheet" "" (at 73.66 142.24 0) (effects (font (size 1.27 1.27)) (hide yes)))
  (property "Description" "Power symbol creates a global label with name \"GND\" , ground" (at 73.66 142.24 0) (effects (font (size 1.27 1.27)) (hide yes)))
  (pin "1"))
 (symbol
  (lib_id "Motor:Motor_Servo")
  (at 133.35 115.57 180)
  (unit 1)
  (exclude_from_sim no)
  (in_bom yes)
  (on_board yes)
  (dnp no)
  (fields_autoplaced yes)
  (property "Reference" "M4" (at 124.46 117.2732 0) (effects (font (size 1.27 1.27)) (justify left)))
  (property "Value" "Motor_Servo" (at 124.46 114.7332 0) (effects (font (size 1.27 1.27)) (justify left)))
  (property "Footprint" "" (at 133.35 110.744 0) (effects (font (size 1.27 1.27)) (hide yes)))
  (property "Datasheet" "http://forums.parallax.com/uploads/attachments/46831/74481.png" (at 133.35 110.744 0) (effects (font (size 1.27 1.27)) (hide yes)))
  (property "Description" "Servo Motor (Futaba, HiTec, JR connector)" (at 133.35 115.57 0) (effects (font (size 1.27 1.27)) (hide yes)))
  (pin "1")
  (pin "3")
  (pin "2"))
 (symbol
  (lib_id "Device:Battery")
  (at 80.01 105.41 270)
  (unit 1)
  (exclude_from_sim no)
  (in_bom yes)
  (on_board yes)
  (dnp no)
  (property "Reference" "BT1" (at 72.39 96.774 90) (effects (font (size 1.27 1.27))))
  (property "Value" "18650 Li-ion" (at 72.644 98.806 90) (effects (font (size 1.27 1.27))))
  (property "Footprint" "" (at 81.534 105.41 90) (effects (font (size 1.27 1.27)) (hide yes)))
  (property "Datasheet" "~" (at 81.534 105.41 90) (effects (font (size 1.27 1.27)) (hide yes)))
  (property "Description" "Multiple-cell battery" (at 80.01 105.41 0) (effects (font (size 1.27 1.27)) (hide yes)))
  (property "Comment" "7.4V 4000mAh" (at 73.152 101.346 90) (effects (font (size 1.27 1.27))))
  (pin "1")
  (pin "2"))
 (symbol
  (lib_id "Motor:Motor_Servo")
  (at 133.35 106.68 180)
  (unit 1)
  (exclude_from_sim no)
  (in_bom yes)
  (on_board yes)
  (dnp no)
  (fields_autoplaced yes)
  (property "Reference" "M3" (at 124.46 108.3832 0) (effects (font (size 1.27 1.27)) (justify left)))
  (property "Value" "Motor_Servo" (at 124.46 105.8432 0) (effects (font (size 1.27 1.27)) (justify left)))
  (property "Footprint" "" (at 133.35 101.854 0) (effects (font (size 1.27 1.27)) (hide yes)))
  (property "Datasheet" "http://forums.parallax.com/uploads/attachments/46831/74481.png" (at 133.35 101.854 0) (effects (font (size 1.27 1.27)) (hide yes)))
  (property "Description" "Servo Motor (Futaba, HiTec, JR connector)" (at 133.35 106.68 0) (effects (font (size 1.27 1.27)) (hide yes)))
  (pin "1")
  (pin "3")
  (pin "2"))
 (symbol
  (lib_id "RF:NRF24L01_Breakout")
  (at 160.02 76.2 90)
  (unit 1)
  (exclude_from_sim no)
  (in_bom yes)
  (on_board yes)
  (dnp no)
  (property "Reference" "U2" (at 137.922 68.58 90) (effects (font (size 1.27 1.27))))
  (property "Value" "NRF24L01_Breakout" (at 137.922 71.12 90) (effects (font (size 1.27 1.27))))
  (property "Footprint" "RF_Module:nRF24L01_Breakout" (at 144.78 72.39 0) (effects (font (size 1.27 1.27)
    (italic yes)) (justify left) (hide yes)))
  (property "Datasheet" "http://www.nordicsemi.com/eng/content/download/2730/34105/file/nRF24L01_Product_Specification_v2_0.pdf" (at 162.56 76.2 0) (effects (font (size 1.27 1.27)) (hide yes)))
  (property "Description" "Ultra low power 2.4GHz RF Transceiver, Carrier PCB" (at 160.02 76.2 0) (effects (font (size 1.27 1.27)) (hide yes)))
  (pin "2")
  (pin "7")
  (pin "1")
  (pin "5")
  (pin "4")
  (pin "3")
  (pin "6")
  (pin "8"))
 (symbol
  (lib_id "Motor:Motor_Servo")
  (at 133.35 88.9 180)
  (unit 1)
  (exclude_from_sim no)
  (in_bom yes)
  (on_board yes)
  (dnp no)
  (fields_autoplaced yes)
  (property "Reference" "M1" (at 124.46 90.6032 0) (effects (font (size 1.27 1.27)) (justify left)))
  (property "Value" "Motor_Servo" (at 124.46 88.0632 0) (effects (font (size 1.27 1.27)) (justify left)))
  (property "Footprint" "" (at 133.35 84.074 0) (effects (font (size 1.27 1.27)) (hide yes)))
  (property "Datasheet" "http://forums.parallax.com/uploads/attachments/46831/74481.png" (at 133.35 84.074 0) (effects (font (size 1.27 1.27)) (hide yes)))
  (property "Description" "Servo Motor (Futaba, HiTec, JR connector)" (at 133.35 88.9 0) (effects (font (size 1.27 1.27)) (hide yes)))
  (pin "1")
  (pin "3")
  (pin "2"))
 (sheet_instances
  (path ""
   (page "1")))
 (embedded_fonts no))
